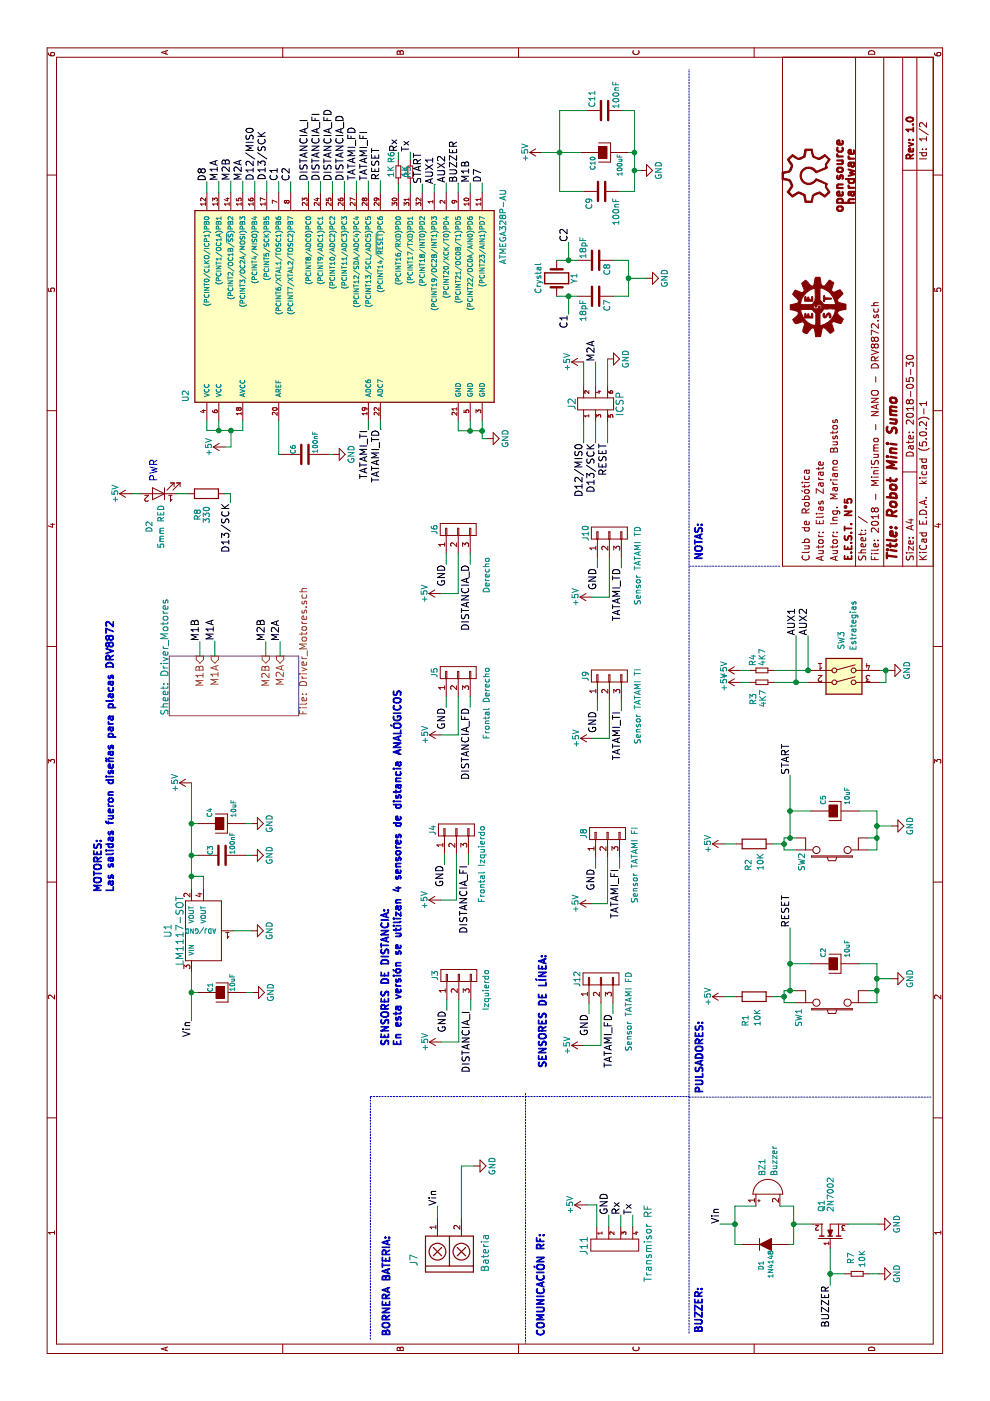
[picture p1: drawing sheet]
EESchema Schematic File Version 4
LIBS:2018 - MiniSumo - NANO - DRV8872-cache
EELAYER 30 0
EELAYER END
$Descr A4 11693 8268
encoding utf-8
Sheet 1 2
Title "Robot Mini Sumo"
Date "2018-05-30"
Rev "1.0"
Comp "E.E.S.T. N°5"
Comment1 "Autor: Ing. Mariano Bustos"
Comment2 "Autor: Elias Zarate"
Comment3 "Club de Robótica"
Comment4 ""
$EndDescr
$Comp
L 2018---MiniSumo---NANO---DRV8872-rescue:OSHWA #G2
U 1 1
P 10225 6830
F 0 "#G2" H 10195 7230 60  0001 C CNN
F 1 "OSHWA" H 10225 7133 60  0001 C CNN
F 2 "" H 10225 6830 60  0000 C CNN
F 3 "" H 10225 6830 60  0000 C CNN
	1    10225 6830
	1    0    0    -1  
$EndComp
$Comp
L 2018---MiniSumo---NANO---DRV8872-rescue:R-RESCUE-2018_-_MiniSumo_-_NANO_-_DRV8872 R3
U 1 1
P 6000 6365
F 0 "R3" H 5860 6440 50  0000 C CNN
F 1 "4K7" H 5865 6360 50  0000 C CNN
F 2 "EESTN5:RES0.3" V 5930 6365 50  0001 C CNN
F 3 "" H 6000 6365 50  0001 C CNN
	1    6000 6365
	1    0    0    -1  
$EndComp
$Comp
L 2018---MiniSumo---NANO---DRV8872-rescue:R-RESCUE-2018_-_MiniSumo_-_NANO_-_DRV8872 R4
U 1 1
P 6100 6365
F 0 "R4" H 6185 6445 50  0000 C CNN
F 1 "4K7" H 6210 6365 50  0000 C CNN
F 2 "EESTN5:RES0.3" V 6030 6365 50  0001 C CNN
F 3 "" H 6100 6365 50  0001 C CNN
	1    6100 6365
	1    0    0    -1  
$EndComp
$Comp
L 2018---MiniSumo---NANO---DRV8872-rescue:Buzzer BZ1
U 1 1
P 1725 6415
F 0 "BZ1" H 1875 6465 50  0000 L CNN
F 1 "Buzzer" H 1875 6365 50  0000 L CNN
F 2 "EESTN5:Buzzer_12mm" V 1700 6515 50  0001 C CNN
F 3 "" V 1700 6515 50  0001 C CNN
	1    1725 6415
	1    0    0    -1  
$EndComp
$Comp
L 2018---MiniSumo---NANO---DRV8872-rescue:2N7002 Q1
U 1 1
P 1375 6935
F 0 "Q1" H 1575 7010 50  0000 L CNN
F 1 "2N7002" H 1575 6935 50  0000 L CNN
F 2 "EESTN5:SOT23" H 1575 6860 50  0001 L CIN
F 3 "" H 1375 6935 50  0001 L CNN
	1    1375 6935
	1    0    0    -1  
$EndComp
$Comp
L 2018---MiniSumo---NANO---DRV8872-rescue:R-RESCUE-2018_-_MiniSumo_-_NANO_-_DRV8872 R7
U 1 1
P 1060 7160
F 0 "R7" H 1190 7215 50  0000 C CNN
F 1 "10K" H 1185 7120 50  0000 C CNN
F 2 "EESTN5:R_1206" V 990 7160 50  0001 C CNN
F 3 "" H 1060 7160 50  0001 C CNN
	1    1060 7160
	1    0    0    -1  
$EndComp
$Comp
L 2018---MiniSumo---NANO---DRV8872-rescue:DIODE D1
U 1 1
P 1305 6395
F 0 "D1" V 1340 6570 40  0000 C CNN
F 1 "1N4148" V 1260 6560 40  0000 C CNN
F 2 "EESTN5:SOD80C" H 1305 6395 60  0001 C CNN
F 3 "" H 1305 6395 60  0000 C CNN
	1    1305 6395
	0    -1   -1   0   
$EndComp
Text Label 965  6935 2    60   ~ 0
BUZZER
$Comp
L 2018---MiniSumo---NANO---DRV8872-rescue:GND #PWR1
U 1 1
P 1060 7340
F 0 "#PWR1" H 1060 7090 50  0001 C CNN
F 1 "GND" H 1060 7190 50  0000 C CNN
F 2 "" H 1060 7340 50  0001 C CNN
F 3 "" H 1060 7340 50  0001 C CNN
	1    1060 7340
	1    0    0    -1  
$EndComp
$Comp
L 2018---MiniSumo---NANO---DRV8872-rescue:GND #PWR2
U 1 1
P 1475 7340
F 0 "#PWR2" H 1475 7090 50  0001 C CNN
F 1 "GND" H 1475 7190 50  0000 C CNN
F 2 "" H 1475 7340 50  0001 C CNN
F 3 "" H 1475 7340 50  0001 C CNN
	1    1475 7340
	1    0    0    -1  
$EndComp
$Comp
L 2018---MiniSumo---NANO---DRV8872-rescue:GND #PWR4
U 1 1
P 1960 3960
F 0 "#PWR4" H 1960 3710 50  0001 C CNN
F 1 "GND" H 1960 3810 50  0000 C CNN
F 2 "" H 1960 3960 50  0001 C CNN
F 3 "" H 1960 3960 50  0001 C CNN
	1    1960 3960
	1    0    0    -1  
$EndComp
Text Label 1625 3655 0    60   ~ 0
Vin
$Comp
L 2018---MiniSumo---NANO---DRV8872-rescue:HEADER_4 J11
U 1 1
P 1350 5135
F 0 "J11" H 1405 5395 60  0000 C CNN
F 1 "Transmisor RF" H 1385 4860 60  0000 C CNN
F 2 "EESTN5:pin_strip_4" H 1350 5135 60  0001 C CNN
F 3 "" H 1350 5135 60  0000 C CNN
	1    1350 5135
	-1   0    0    -1  
$EndComp
Text Label 1550 5285 0    60   ~ 0
Tx
Text Label 1550 5185 0    60   ~ 0
Rx
Text Label 1550 5085 0    60   ~ 0
GND
Text Notes 7015 5880 0    60   ~ 12
NOTAS:
Text Notes 560  5880 0    60   ~ 12
BUZZER:
Text Label 6345 1795 0    60   ~ 0
M1A
Text Notes 3735 4576 2    60   ~ 12
SENSORES DE LÍNEA:
Text Notes 1405 4560 2    60   ~ 12
COMUNICACIÓN RF:\n
Text Notes 2956 3363 0    60   ~ 12
SENSORES DE DISTANCIA:\nEn esta versión se utilizan 4 sensores de distancia ANALÓGICOS\n
Text Notes 1385 3270 2    60   ~ 12
BORNERA BATERIA:
Text Notes 4242 962  0    60   ~ 12
MOTORES:\nLas salidas fueron diseñas para placas DRV8872
$Comp
L 2018---MiniSumo---NANO---DRV8872-rescue:SW_DIP_x02 SW3
U 1 1
P 6000 7050
F 0 "SW3" V 5975 7400 50  0000 C CNN
F 1 "Estrategias" V 6075 7525 50  0000 C CNN
F 2 "EESTN5:Dip_SW_2-300" H 6000 7050 50  0001 C CNN
F 3 "" H 6000 7050 50  0001 C CNN
	1    6000 7050
	0    1    1    0   
$EndComp
Text Label 6390 6750 0    60   ~ 0
AUX2
Text Label 6390 6650 0    60   ~ 0
AUX1
$Comp
L 2018---MiniSumo---NANO---DRV8872-rescue:TB_1X2 J7
U 1 1
P 1175 3755
F 0 "J7" H 1175 4055 60  0000 C CNN
F 1 "Bateria" H 1235 3460 60  0000 C CNN
F 2 "EESTN5:BORNERA2_AZUL" H 1125 3805 60  0001 C CNN
F 3 "" H 1125 3805 60  0000 C CNN
	1    1175 3755
	1    0    0    -1  
$EndComp
$Comp
L 2018---MiniSumo---NANO---DRV8872-rescue:+5V #PWR22
U 1 1
P 6100 6185
F 0 "#PWR22" H 6100 6035 50  0001 C CNN
F 1 "+5V" H 6100 6325 50  0000 C CNN
F 2 "" H 6100 6185 50  0001 C CNN
F 3 "" H 6100 6185 50  0001 C CNN
	1    6100 6185
	1    0    0    -1  
$EndComp
$Comp
L 2018---MiniSumo---NANO---DRV8872-rescue:+5V #PWR21
U 1 1
P 6000 6185
F 0 "#PWR21" H 6000 6035 50  0001 C CNN
F 1 "+5V" H 6000 6325 50  0000 C CNN
F 2 "" H 6000 6185 50  0001 C CNN
F 3 "" H 6000 6185 50  0001 C CNN
	1    6000 6185
	1    0    0    -1  
$EndComp
$Comp
L 2018---MiniSumo---NANO---DRV8872-rescue:+5V #PWR17
U 1 1
P 5160 1600
F 0 "#PWR17" H 5160 1450 50  0001 C CNN
F 1 "+5V" H 5160 1740 50  0000 C CNN
F 2 "" H 5160 1600 50  0001 C CNN
F 3 "" H 5160 1600 50  0001 C CNN
	1    5160 1600
	1    0    0    -1  
$EndComp
$Comp
L 2018---MiniSumo---NANO---DRV8872-rescue:CONN_01X03 J4
U 1 1
P 4766 3813
F 0 "J4" H 4766 4013 50  0000 C CNN
F 1 "Frontal Izquierdo" H 4481 3603 50  0000 C CNN
F 2 "EESTN5:Pin_Strip_3" H 4766 3813 50  0001 C CNN
F 3 "" H 4766 3813 50  0001 C CNN
	1    4766 3813
	1    0    0    -1  
$EndComp
Text Label 4476 3913 2    60   ~ 0
DISTANCIA_FI
$Comp
L 2018---MiniSumo---NANO---DRV8872-rescue:CONN_01X03 J3
U 1 1
P 3551 3833
F 0 "J3" H 3551 4033 50  0000 C CNN
F 1 "Izquierdo" H 3431 3608 50  0000 C CNN
F 2 "EESTN5:Pin_Strip_3" H 3551 3833 50  0001 C CNN
F 3 "" H 3551 3833 50  0001 C CNN
	1    3551 3833
	1    0    0    -1  
$EndComp
Text Label 3261 3933 2    60   ~ 0
DISTANCIA_I
Text Label 3261 3733 2    60   ~ 0
GND
Text Label 4476 3713 2    60   ~ 0
GND
Text Label 6986 3728 2    60   ~ 0
GND
Text Label 5791 3728 2    60   ~ 0
GND
Text Label 6986 3928 2    60   ~ 0
DISTANCIA_D
$Comp
L 2018---MiniSumo---NANO---DRV8872-rescue:CONN_01X03 J6
U 1 1
P 7276 3828
F 0 "J6" H 7276 4028 50  0000 C CNN
F 1 "Derecho" H 6896 3593 50  0000 C CNN
F 2 "EESTN5:Pin_Strip_3" H 7276 3828 50  0001 C CNN
F 3 "" H 7276 3828 50  0001 C CNN
	1    7276 3828
	1    0    0    -1  
$EndComp
Text Label 5791 3928 2    60   ~ 0
DISTANCIA_FD
$Comp
L 2018---MiniSumo---NANO---DRV8872-rescue:CONN_01X03 J5
U 1 1
P 6081 3828
F 0 "J5" H 6081 4028 50  0000 C CNN
F 1 "Frontal Derecho" H 5826 3593 50  0000 C CNN
F 2 "EESTN5:Pin_Strip_3" H 6081 3828 50  0001 C CNN
F 3 "" H 6081 3828 50  0001 C CNN
	1    6081 3828
	1    0    0    -1  
$EndComp
Text Label 6340 1670 0    60   ~ 0
M1B
Text Label 6340 2220 0    60   ~ 0
M2B
Text Label 6340 2340 0    60   ~ 0
M2A
Text Label 4447 4975 2    60   ~ 0
GND
Text Label 3232 4920 2    60   ~ 0
GND
Text Label 3232 5120 2    60   ~ 0
TATAMI_FD
$Comp
L 2018---MiniSumo---NANO---DRV8872-rescue:CONN_01X03 J12
U 1 1
P 3522 5020
F 0 "J12" H 3522 5220 50  0000 C CNN
F 1 "Sensor TATAMI FD" H 3250 4790 50  0000 C CNN
F 2 "EESTN5:Pin_Strip_3" H 3522 5020 50  0001 C CNN
F 3 "" H 3522 5020 50  0001 C CNN
	1    3522 5020
	1    0    0    -1  
$EndComp
Text Label 4447 5175 2    60   ~ 0
TATAMI_FI
$Comp
L 2018---MiniSumo---NANO---DRV8872-rescue:CONN_01X03 J8
U 1 1
P 4737 5075
F 0 "J8" H 4737 5275 50  0000 C CNN
F 1 "Sensor TATAMI FI" H 4475 4850 50  0000 C CNN
F 2 "EESTN5:Pin_Strip_3" H 4737 5075 50  0001 C CNN
F 3 "" H 4737 5075 50  0001 C CNN
	1    4737 5075
	1    0    0    -1  
$EndComp
Text Notes 2560 5885 0    60   ~ 12
PULSADORES:
$Comp
L 2018---MiniSumo---NANO---DRV8872-rescue:CONN_01X03 J9
U 1 1
P 6052 5090
F 0 "J9" H 6052 5290 50  0000 C CNN
F 1 "Sensor TATAMI TI" H 5800 4855 50  0000 C CNN
F 2 "EESTN5:Pin_Strip_3" H 6052 5090 50  0001 C CNN
F 3 "" H 6052 5090 50  0001 C CNN
	1    6052 5090
	1    0    0    -1  
$EndComp
Text Label 5762 5190 2    60   ~ 0
TATAMI_TI
$Comp
L 2018---MiniSumo---NANO---DRV8872-rescue:CONN_01X03 J10
U 1 1
P 7247 5090
F 0 "J10" H 7247 5290 50  0000 C CNN
F 1 "Sensor TATAMI TD" H 6975 4855 50  0000 C CNN
F 2 "EESTN5:Pin_Strip_3" H 7247 5090 50  0001 C CNN
F 3 "" H 7247 5090 50  0001 C CNN
	1    7247 5090
	1    0    0    -1  
$EndComp
Text Label 6957 5190 2    60   ~ 0
TATAMI_TD
Text Label 5762 4990 2    60   ~ 0
GND
Text Label 6957 4990 2    60   ~ 0
GND
$Comp
L 2018---MiniSumo---NANO---DRV8872-rescue:LM1117-SOT U1
U 1 1
P 3925 1600
F 0 "U1" H 3925 1800 60  0000 C CNN
F 1 "LM1117-SOT" H 3925 1700 60  0000 C CNN
F 2 "EESTN5:SOT223" H 3925 1600 60  0001 C CNN
F 3 "" H 3925 1600 60  0000 C CNN
	1    3925 1600
	1    0    0    -1  
$EndComp
$Comp
L 2018---MiniSumo---NANO---DRV8872-rescue:CAPAPOL C1
U 1 1
P 3410 1855
F 0 "C1" H 3410 1955 40  0000 L CNN
F 1 "10uF" H 3416 1770 40  0000 L CNN
F 2 "EESTN5:CAP_ELEC_5x11mm" H 3448 1705 30  0001 C CNN
F 3 "" H 3410 1855 60  0000 C CNN
F 4 "Esqueleto EDU-CIAA" H 3410 1855 60  0001 C CNN "Title"
	1    3410 1855
	1    0    0    -1  
$EndComp
$Comp
L 2018---MiniSumo---NANO---DRV8872-rescue:C-RESCUE-2018_-_MiniSumo_-_NANO_-_DRV8872 C3
U 1 1
P 4555 1855
F 0 "C3" H 4555 1955 40  0000 L CNN
F 1 "100nF" H 4561 1770 40  0000 L CNN
F 2 "EESTN5:C_1206" H 4593 1705 30  0001 C CNN
F 3 "" H 4555 1855 60  0000 C CNN
	1    4555 1855
	1    0    0    -1  
$EndComp
$Comp
L 2018---MiniSumo---NANO---DRV8872-rescue:CAPAPOL C4
U 1 1
P 4820 1850
F 0 "C4" H 4870 1950 40  0000 L CNN
F 1 "10uF" H 4870 1750 40  0000 L CNN
F 2 "EESTN5:CAP_ELEC_5x11mm" H 4920 1700 30  0001 C CNN
F 3 "" H 4820 1850 300 0000 C CNN
	1    4820 1850
	1    0    0    -1  
$EndComp
$Comp
L 2018---MiniSumo---NANO---DRV8872-rescue:GND #PWR8
U 1 1
P 3410 2110
F 0 "#PWR8" H 3410 1860 50  0001 C CNN
F 1 "GND" H 3410 1960 50  0000 C CNN
F 2 "" H 3410 2110 50  0001 C CNN
F 3 "" H 3410 2110 50  0001 C CNN
	1    3410 2110
	1    0    0    -1  
$EndComp
Text Label 3175 1600 2    60   ~ 0
Vin
$Comp
L 2018---MiniSumo---NANO---DRV8872-rescue:GND #PWR10
U 1 1
P 3925 2100
F 0 "#PWR10" H 3925 1850 50  0001 C CNN
F 1 "GND" H 3925 1950 50  0000 C CNN
F 2 "" H 3925 2100 50  0001 C CNN
F 3 "" H 3925 2100 50  0001 C CNN
	1    3925 2100
	1    0    0    -1  
$EndComp
$Comp
L 2018---MiniSumo---NANO---DRV8872-rescue:GND #PWR14
U 1 1
P 4555 2100
F 0 "#PWR14" H 4555 1850 50  0001 C CNN
F 1 "GND" H 4555 1950 50  0000 C CNN
F 2 "" H 4555 2100 50  0001 C CNN
F 3 "" H 4555 2100 50  0001 C CNN
	1    4555 2100
	1    0    0    -1  
$EndComp
$Comp
L 2018---MiniSumo---NANO---DRV8872-rescue:GND #PWR16
U 1 1
P 4820 2100
F 0 "#PWR16" H 4820 1850 50  0001 C CNN
F 1 "GND" H 4820 1950 50  0000 C CNN
F 2 "" H 4820 2100 50  0001 C CNN
F 3 "" H 4820 2100 50  0001 C CNN
	1    4820 2100
	1    0    0    -1  
$EndComp
$Sheet
S 5720 1415 500  1080
U 5B0F2C2D
F0 "Driver_Motores" 60
F1 "Driver_Motores.sch" 60
F2 "M1B" I R 6220 1670 60 
F3 "M1A" I R 6220 1795 60 
F4 "M2B" I R 6220 2220 60 
F5 "M2A" I R 6220 2340 60 
$EndSheet
$Comp
L 2018---MiniSumo---NANO---DRV8872-rescue:+5V #PWR6
U 1 1
P 2996 3688
F 0 "#PWR6" H 2996 3538 50  0001 C CNN
F 1 "+5V" H 2996 3828 50  0000 C CNN
F 2 "" H 2996 3688 50  0001 C CNN
F 3 "" H 2996 3688 50  0001 C CNN
	1    2996 3688
	1    0    0    -1  
$EndComp
$Comp
L 2018---MiniSumo---NANO---DRV8872-rescue:+5V #PWR12
U 1 1
P 4181 3683
F 0 "#PWR12" H 4181 3533 50  0001 C CNN
F 1 "+5V" H 4181 3823 50  0000 C CNN
F 2 "" H 4181 3683 50  0001 C CNN
F 3 "" H 4181 3683 50  0001 C CNN
	1    4181 3683
	1    0    0    -1  
$EndComp
$Comp
L 2018---MiniSumo---NANO---DRV8872-rescue:+5V #PWR20
U 1 1
P 5561 3688
F 0 "#PWR20" H 5561 3538 50  0001 C CNN
F 1 "+5V" H 5561 3828 50  0000 C CNN
F 2 "" H 5561 3688 50  0001 C CNN
F 3 "" H 5561 3688 50  0001 C CNN
	1    5561 3688
	1    0    0    -1  
$EndComp
$Comp
L 2018---MiniSumo---NANO---DRV8872-rescue:+5V #PWR24
U 1 1
P 6741 3683
F 0 "#PWR24" H 6741 3533 50  0001 C CNN
F 1 "+5V" H 6741 3823 50  0000 C CNN
F 2 "" H 6741 3683 50  0001 C CNN
F 3 "" H 6741 3683 50  0001 C CNN
	1    6741 3683
	1    0    0    -1  
$EndComp
$Comp
L 2018---MiniSumo---NANO---DRV8872-rescue:+5V #PWR23
U 1 1
P 6712 4945
F 0 "#PWR23" H 6712 4795 50  0001 C CNN
F 1 "+5V" H 6712 5085 50  0000 C CNN
F 2 "" H 6712 4945 50  0001 C CNN
F 3 "" H 6712 4945 50  0001 C CNN
	1    6712 4945
	1    0    0    -1  
$EndComp
$Comp
L 2018---MiniSumo---NANO---DRV8872-rescue:+5V #PWR19
U 1 1
P 5532 4950
F 0 "#PWR19" H 5532 4800 50  0001 C CNN
F 1 "+5V" H 5532 5090 50  0000 C CNN
F 2 "" H 5532 4950 50  0001 C CNN
F 3 "" H 5532 4950 50  0001 C CNN
	1    5532 4950
	1    0    0    -1  
$EndComp
$Comp
L 2018---MiniSumo---NANO---DRV8872-rescue:+5V #PWR11
U 1 1
P 4152 4945
F 0 "#PWR11" H 4152 4795 50  0001 C CNN
F 1 "+5V" H 4152 5085 50  0000 C CNN
F 2 "" H 4152 4945 50  0001 C CNN
F 3 "" H 4152 4945 50  0001 C CNN
	1    4152 4945
	1    0    0    -1  
$EndComp
$Comp
L 2018---MiniSumo---NANO---DRV8872-rescue:+5V #PWR5
U 1 1
P 2967 4875
F 0 "#PWR5" H 2967 4725 50  0001 C CNN
F 1 "+5V" H 2967 5015 50  0000 C CNN
F 2 "" H 2967 4875 50  0001 C CNN
F 3 "" H 2967 4875 50  0001 C CNN
	1    2967 4875
	1    0    0    -1  
$EndComp
$Comp
L 2018---MiniSumo---NANO---DRV8872-rescue:+5V #PWR3
U 1 1
P 1635 4900
F 0 "#PWR3" H 1635 4750 50  0001 C CNN
F 1 "+5V" H 1635 5040 50  0000 C CNN
F 2 "" H 1635 4900 50  0001 C CNN
F 3 "" H 1635 4900 50  0001 C CNN
	1    1635 4900
	1    0    0    -1  
$EndComp
Text Label 1475 6015 0    60   ~ 0
Vin
$Comp
L 2018---MiniSumo---NANO---DRV8872-rescue:C-RESCUE-2018_-_MiniSumo_-_NANO_-_DRV8872 C6
U 1 1
P 7904 2547
F 0 "C6" H 7904 2647 40  0000 L CNN
F 1 "100nF" H 7910 2462 40  0000 L CNN
F 2 "EESTN5:C_1206" H 7942 2397 30  0001 C CNN
F 3 "" H 7904 2547 60  0000 C CNN
	1    7904 2547
	1    0    0    -1  
$EndComp
$Comp
L 2018---MiniSumo---NANO---DRV8872-rescue:+5V #PWR26
U 1 1
P 7965 1882
F 0 "#PWR26" H 7965 1732 50  0001 C CNN
F 1 "+5V" H 7965 2022 50  0000 C CNN
F 2 "" H 7965 1882 50  0001 C CNN
F 3 "" H 7965 1882 50  0001 C CNN
	1    7965 1882
	1    0    0    -1  
$EndComp
$Comp
L 2018---MiniSumo---NANO---DRV8872-rescue:GND #PWR25
U 1 1
P 7904 2784
F 0 "#PWR25" H 7904 2534 50  0001 C CNN
F 1 "GND" H 7904 2634 50  0000 C CNN
F 2 "" H 7904 2784 50  0001 C CNN
F 3 "" H 7904 2784 50  0001 C CNN
	1    7904 2784
	1    0    0    -1  
$EndComp
$Comp
L 2018---MiniSumo---NANO---DRV8872-rescue:GND #PWR27
U 1 1
P 8036 4070
F 0 "#PWR27" H 8036 3820 50  0001 C CNN
F 1 "GND" H 8036 3920 50  0000 C CNN
F 2 "" H 8036 4070 50  0001 C CNN
F 3 "" H 8036 4070 50  0001 C CNN
	1    8036 4070
	1    0    0    -1  
$EndComp
Text Label 10171 4028 0    60   ~ 0
D7
Text Label 10169 3827 0    60   ~ 0
BUZZER
Text Label 10184 2578 0    60   ~ 0
DISTANCIA_I
Text Label 10184 2678 0    60   ~ 0
DISTANCIA_FI
Text Label 10183 2778 0    60   ~ 0
DISTANCIA_FD
Text Label 10184 2878 0    60   ~ 0
DISTANCIA_D
Text Label 10188 2978 0    60   ~ 0
TATAMI_FD
Text Label 10187 3078 0    60   ~ 0
TATAMI_FI
Text Label 3950 6600 0    60   ~ 0
RESET
Text Label 10190 3178 0    60   ~ 0
RESET
$Comp
L 2018---MiniSumo---NANO---DRV8872-rescue:R-RESCUE-2018_-_MiniSumo_-_NANO_-_DRV8872 R6
U 1 1
P 10264 3328
F 0 "R6" V 10204 3450 50  0000 C CNN
F 1 "1K" V 10200 3330 50  0000 C CNN
F 2 "EESTN5:R_1206" V 10194 3328 50  0001 C CNN
F 3 "" H 10264 3328 50  0001 C CNN
	1    10264 3328
	0    1    1    0   
$EndComp
$Comp
L 2018---MiniSumo---NANO---DRV8872-rescue:R-RESCUE-2018_-_MiniSumo_-_NANO_-_DRV8872 R5
U 1 1
P 10261 3428
F 0 "R5" V 10237 3429 50  0000 C CNN
F 1 "1K" V 10214 3436 50  0000 C CNN
F 2 "EESTN5:R_1206" V 10191 3428 50  0001 C CNN
F 3 "" H 10261 3428 50  0001 C CNN
	1    10261 3428
	0    1    1    0   
$EndComp
Text Label 10161 3528 0    60   ~ 0
START
Text Label 10427 3328 0    60   ~ 0
Rx
Text Label 10429 3428 0    60   ~ 0
Tx
Text Label 10185 1828 0    60   ~ 0
M1A
Text Label 10170 3928 0    60   ~ 0
M1B
Text Label 10187 1928 0    60   ~ 0
M2B
Text Label 10181 1728 0    60   ~ 0
D8
Text Label 10187 2128 0    60   ~ 0
D12/MIS0
Text Label 10189 2228 0    60   ~ 0
D13/SCK
$Comp
L 2018---MiniSumo---NANO---DRV8872-rescue:ATMEGA328P-AU U2
U 1 1
P 9089 2828
F 0 "U2" H 8339 4078 50  0000 L BNN
F 1 "ATMEGA328P-AU" H 9489 1428 50  0000 L BNN
F 2 "EESTN5:TQFP-32_7x7mm_Pitch0.8mm" H 9089 2828 50  0001 C CIN
F 3 "" H 9089 2828 50  0001 C CNN
	1    9089 2828
	1    0    0    -1  
$EndComp
Text Label 10184 2328 0    60   ~ 0
C1
Text Label 10182 2428 0    60   ~ 0
C2
$Comp
L 2018---MiniSumo---NANO---DRV8872-rescue:Crystal Y1
U 1 1
P 9375 4650
F 0 "Y1" H 9375 4800 50  0000 C CNN
F 1 "Crystal" H 9375 4500 50  0000 C CNN
F 2 "EESTN5:HC49_SMD" H 9375 4650 50  0001 C CNN
F 3 "" H 9375 4650 50  0001 C CNN
	1    9375 4650
	-1   0    0    1   
$EndComp
$Comp
L 2018---MiniSumo---NANO---DRV8872-rescue:C C8
U 1 1
P 9525 4975
F 0 "C8" H 9550 5075 50  0000 L CNN
F 1 "18pF" H 9325 4875 50  0000 L CNN
F 2 "EESTN5:C_1206" H 9563 4825 50  0001 C CNN
F 3 "" H 9525 4975 50  0001 C CNN
	1    9525 4975
	-1   0    0    1   
$EndComp
$Comp
L 2018---MiniSumo---NANO---DRV8872-rescue:C C7
U 1 1
P 9225 4975
F 0 "C7" H 9250 5075 50  0000 L CNN
F 1 "18pF" H 9250 4875 50  0000 L CNN
F 2 "EESTN5:C_1206" H 9263 4825 50  0001 C CNN
F 3 "" H 9225 4975 50  0001 C CNN
	1    9225 4975
	-1   0    0    1   
$EndComp
Text Label 9075 4750 2    60   ~ 0
C1
Text Label 9675 4750 0    60   ~ 0
C2
$Comp
L 2018---MiniSumo---NANO---DRV8872-rescue:GND #PWR30
U 1 1
P 9375 5400
F 0 "#PWR30" H 9375 5150 50  0001 C CNN
F 1 "GND" H 9375 5250 50  0000 C CNN
F 2 "" H 9375 5400 50  0001 C CNN
F 3 "" H 9375 5400 50  0001 C CNN
	1    9375 5400
	1    0    0    -1  
$EndComp
$Comp
L 2018---MiniSumo---NANO---DRV8872-rescue:HEADER_3x2 J2
U 1 1
P 8325 4975
F 0 "J2" H 8325 5175 60  0000 C CNN
F 1 "ICSP" H 8325 4775 60  0000 C CNN
F 2 "EESTN5:pin_strip_3x2" H 8325 4975 60  0001 C CNN
F 3 "" H 8325 4975 60  0000 C CNN
	1    8325 4975
	1    0    0    -1  
$EndComp
Text Label 10186 2028 0    60   ~ 0
M2A
Text Label 8000 4875 2    60   ~ 0
D12/MIS0
Text Label 8000 4975 2    60   ~ 0
D13/SCK
Text Label 8675 4975 0    60   ~ 0
M2A
$Comp
L 2018---MiniSumo---NANO---DRV8872-rescue:GND #PWR29
U 1 1
P 8700 5075
F 0 "#PWR29" H 8700 4825 50  0001 C CNN
F 1 "GND" H 8700 4925 50  0000 C CNN
F 2 "" H 8700 5075 50  0001 C CNN
F 3 "" H 8700 5075 50  0001 C CNN
	1    8700 5075
	1    0    0    -1  
$EndComp
$Comp
L 2018---MiniSumo---NANO---DRV8872-rescue:+5V #PWR28
U 1 1
P 8675 4875
F 0 "#PWR28" H 8675 4725 50  0001 C CNN
F 1 "+5V" H 8675 5015 50  0000 C CNN
F 2 "" H 8675 4875 50  0001 C CNN
F 3 "" H 8675 4875 50  0001 C CNN
	1    8675 4875
	1    0    0    -1  
$EndComp
Text Label 8000 5075 2    60   ~ 0
RESET
$Comp
L 2018---MiniSumo---NANO---DRV8872-rescue:C C11
U 1 1
P 10775 5050
F 0 "C11" H 10600 4950 50  0000 L CNN
F 1 "100nF" H 10525 5150 50  0000 L CNN
F 2 "EESTN5:C_1206" H 10813 4900 50  0001 C CNN
F 3 "" H 10775 5050 50  0001 C CNN
	1    10775 5050
	-1   0    0    1   
$EndComp
$Comp
L 2018---MiniSumo---NANO---DRV8872-rescue:C C9
U 1 1
P 10100 5025
F 0 "C9" H 10150 4925 50  0000 L CNN
F 1 "100nF" H 10150 5150 50  0000 L CNN
F 2 "EESTN5:C_1206" H 10138 4875 50  0001 C CNN
F 3 "" H 10100 5025 50  0001 C CNN
	1    10100 5025
	-1   0    0    1   
$EndComp
$Comp
L 2018---MiniSumo---NANO---DRV8872-rescue:CAPAPOL C10
U 1 1
P 10425 5050
F 0 "C10" H 10275 5150 40  0000 L CNN
F 1 "100uF" H 10225 4925 40  0000 L CNN
F 2 "EESTN5:CAP_ELEC_5x11mm" H 10525 4900 30  0001 C CNN
F 3 "" H 10425 5050 300 0000 C CNN
	1    10425 5050
	1    0    0    -1  
$EndComp
$Comp
L 2018---MiniSumo---NANO---DRV8872-rescue:GND #PWR31
U 1 1
P 10275 5350
F 0 "#PWR31" H 10275 5100 50  0001 C CNN
F 1 "GND" H 10275 5200 50  0000 C CNN
F 2 "" H 10275 5350 50  0001 C CNN
F 3 "" H 10275 5350 50  0001 C CNN
	1    10275 5350
	1    0    0    -1  
$EndComp
$Comp
L 2018---MiniSumo---NANO---DRV8872-rescue:+5V #PWR32
U 1 1
P 10425 4525
F 0 "#PWR32" H 10425 4375 50  0001 C CNN
F 1 "+5V" H 10425 4665 50  0000 C CNN
F 2 "" H 10425 4525 50  0001 C CNN
F 3 "" H 10425 4525 50  0001 C CNN
	1    10425 4525
	1    0    0    -1  
$EndComp
Text Label 10159 3627 0    60   ~ 0
AUX1
Text Label 10171 3728 0    60   ~ 0
AUX2
$Comp
L 2018---MiniSumo---NANO---DRV8872-rescue:SW_PUSH SW2
U 1 1
P 4600 6950
F 0 "SW2" V 4850 7050 50  0000 C CNN
F 1 "SW_PUSH" H 4600 6870 50  0001 C CNN
F 2 "EESTN5:Pulsador_TH_4" H 4600 6950 60  0001 C CNN
F 3 "" H 4600 6950 60  0000 C CNN
	1    4600 6950
	0    -1   -1   0   
$EndComp
$Comp
L 2018---MiniSumo---NANO---DRV8872-rescue:R R2
U 1 1
P 4650 6300
F 0 "R2" H 4475 6350 50  0000 C CNN
F 1 "10K" H 4500 6250 50  0000 C CNN
F 2 "EESTN5:R_1206" V 4580 6300 50  0001 C CNN
F 3 "" H 4650 6300 50  0001 C CNN
	1    4650 6300
	1    0    0    -1  
$EndComp
$Comp
L 2018---MiniSumo---NANO---DRV8872-rescue:+5V #PWR13
U 1 1
P 4650 6050
F 0 "#PWR13" H 4650 5900 50  0001 C CNN
F 1 "+5V" H 4650 6190 50  0000 C CNN
F 2 "" H 4650 6050 50  0001 C CNN
F 3 "" H 4650 6050 50  0001 C CNN
	1    4650 6050
	1    0    0    -1  
$EndComp
$Comp
L 2018---MiniSumo---NANO---DRV8872-rescue:CAPAPOL C5
U 1 1
P 4925 6975
F 0 "C5" H 4975 7075 40  0000 L CNN
F 1 "10uF" H 4975 6875 40  0000 L CNN
F 2 "EESTN5:CAP_ELEC_5x11mm" H 5025 6825 30  0001 C CNN
F 3 "" H 4925 6975 300 0000 C CNN
	1    4925 6975
	1    0    0    -1  
$EndComp
Wire Wire Line
	6000 6465 6000 6650
Wire Wire Line
	6100 6465 6100 6750
Connection ~ 6100 6750
Wire Wire Line
	6000 6185 6000 6265
Wire Wire Line
	6100 6185 6100 6265
Wire Wire Line
	1475 6630 1475 6785
Wire Wire Line
	1305 6630 1475 6630
Wire Wire Line
	1625 6630 1625 6515
Wire Wire Line
	1305 6630 1305 6595
Connection ~ 1475 6630
Wire Wire Line
	1625 6140 1625 6315
Wire Wire Line
	1305 6140 1475 6140
Wire Wire Line
	1305 6140 1305 6195
Wire Wire Line
	1475 6015 1475 6140
Connection ~ 1475 6140
Wire Wire Line
	1475 7340 1475 7085
Wire Wire Line
	1060 7340 1060 7260
Wire Wire Line
	1060 6935 1060 7060
Wire Wire Line
	965  6935 1060 6935
Connection ~ 1060 6935
Wire Wire Line
	1550 5285 1450 5285
Wire Wire Line
	1550 5185 1450 5185
Wire Wire Line
	1550 5085 1450 5085
Wire Wire Line
	1635 4985 1450 4985
Wire Wire Line
	1635 4900 1635 4985
Wire Notes Line
	565  5755 11120 5755
Wire Notes Line
	2535 5755 2535 7775
Wire Notes Line
	6970 5760 6970 6515
Wire Notes Line
	2565 4390 480  4390
Wire Notes Line
	2540 3095 2540 5755
Wire Notes Line
	2535 3095 510  3095
Wire Wire Line
	1960 3960 1960 3855
Wire Wire Line
	1960 3855 1525 3855
Wire Wire Line
	1625 3655 1525 3655
Wire Wire Line
	4275 1600 4380 1600
Wire Wire Line
	4476 3713 4566 3713
Wire Wire Line
	4181 3813 4566 3813
Wire Wire Line
	4476 3913 4566 3913
Wire Wire Line
	3261 3733 3351 3733
Wire Wire Line
	2996 3833 3351 3833
Wire Wire Line
	3261 3933 3351 3933
Wire Wire Line
	4181 3813 4181 3683
Wire Wire Line
	2996 3833 2996 3688
Wire Wire Line
	5561 3828 5561 3688
Wire Wire Line
	6741 3828 6741 3683
Wire Wire Line
	6986 3928 7076 3928
Wire Wire Line
	6741 3828 7076 3828
Wire Wire Line
	6986 3728 7076 3728
Wire Wire Line
	5791 3928 5881 3928
Wire Wire Line
	5561 3828 5881 3828
Wire Wire Line
	5791 3728 5881 3728
Wire Wire Line
	2967 5020 2967 4875
Wire Wire Line
	4152 5075 4152 4945
Wire Wire Line
	3232 5120 3322 5120
Wire Wire Line
	2967 5020 3322 5020
Wire Wire Line
	3232 4920 3322 4920
Wire Wire Line
	4447 5175 4537 5175
Wire Wire Line
	4152 5075 4537 5075
Wire Wire Line
	4447 4975 4537 4975
Wire Wire Line
	6220 1795 6345 1795
Wire Wire Line
	6340 1670 6220 1670
Wire Wire Line
	6340 2220 6220 2220
Wire Wire Line
	6340 2340 6220 2340
Wire Wire Line
	5762 4990 5852 4990
Wire Wire Line
	5532 5090 5852 5090
Wire Wire Line
	5762 5190 5852 5190
Wire Wire Line
	6957 4990 7047 4990
Wire Wire Line
	6712 5090 7047 5090
Wire Wire Line
	6957 5190 7047 5190
Wire Wire Line
	6712 5090 6712 4945
Wire Wire Line
	5532 5090 5532 4950
Wire Wire Line
	3175 1600 3410 1600
Wire Wire Line
	3410 2055 3410 2110
Wire Wire Line
	3925 1950 3925 2100
Wire Wire Line
	4555 2055 4555 2100
Wire Wire Line
	4820 2050 4820 2100
Wire Wire Line
	4820 1650 4820 1600
Connection ~ 4820 1600
Wire Wire Line
	4555 1655 4555 1600
Connection ~ 4555 1600
Wire Wire Line
	4275 1700 4380 1700
Wire Wire Line
	4380 1700 4380 1600
Connection ~ 4380 1600
Wire Wire Line
	3410 1655 3410 1600
Connection ~ 3410 1600
Wire Wire Line
	8103 2028 8189 2028
Wire Wire Line
	8103 1728 8103 1828
Wire Wire Line
	8103 1728 8189 1728
Wire Wire Line
	8189 1828 8103 1828
Connection ~ 8103 1828
Wire Wire Line
	8103 1930 7965 1930
Wire Wire Line
	7965 1930 7965 1882
Connection ~ 8103 1930
Wire Wire Line
	7904 2347 7904 2328
Wire Wire Line
	7904 2328 8189 2328
Wire Wire Line
	7904 2747 7904 2784
Wire Wire Line
	8189 3078 8111 3078
Wire Wire Line
	8189 3178 8113 3178
Wire Wire Line
	8113 3178 8113 3177
Wire Wire Line
	8036 4028 8100 4028
Wire Wire Line
	8036 4028 8036 4070
Wire Wire Line
	8100 3828 8100 3928
Wire Wire Line
	8100 3828 8189 3828
Connection ~ 8100 4028
Wire Wire Line
	8189 3928 8100 3928
Connection ~ 8100 3928
Wire Wire Line
	10089 4028 10171 4028
Wire Wire Line
	10089 3928 10170 3928
Wire Wire Line
	10089 3828 10169 3828
Wire Wire Line
	10169 3828 10169 3827
Wire Wire Line
	10089 3728 10171 3728
Wire Wire Line
	10089 3628 10159 3628
Wire Wire Line
	10159 3628 10159 3627
Wire Wire Line
	10089 3528 10161 3528
Wire Wire Line
	10089 3428 10161 3428
Wire Wire Line
	10089 3328 10164 3328
Wire Wire Line
	10089 1728 10181 1728
Wire Wire Line
	10089 1828 10185 1828
Wire Wire Line
	10089 1928 10187 1928
Wire Wire Line
	10089 2028 10186 2028
Wire Wire Line
	10089 2128 10187 2128
Wire Wire Line
	10089 2228 10189 2228
Wire Wire Line
	10089 2778 10183 2778
Wire Wire Line
	10089 2578 10184 2578
Wire Wire Line
	10089 2678 10184 2678
Wire Wire Line
	10089 2878 10184 2878
Wire Wire Line
	10089 2978 10188 2978
Wire Wire Line
	10089 3078 10187 3078
Wire Wire Line
	10089 3178 10190 3178
Wire Wire Line
	10364 3328 10427 3328
Wire Wire Line
	10361 3428 10429 3428
Wire Wire Line
	10089 2328 10184 2328
Wire Wire Line
	10089 2428 10182 2428
Wire Wire Line
	9525 4650 9525 4750
Wire Wire Line
	9225 4650 9225 4750
Wire Wire Line
	9225 4750 9075 4750
Connection ~ 9225 4750
Wire Wire Line
	9525 4750 9675 4750
Connection ~ 9525 4750
Wire Wire Line
	9525 5250 9525 5125
Wire Wire Line
	9225 5250 9375 5250
Wire Wire Line
	9225 5250 9225 5125
Wire Wire Line
	9375 5250 9375 5400
Connection ~ 9375 5250
Wire Wire Line
	8175 4875 8000 4875
Wire Wire Line
	8175 4975 8000 4975
Wire Wire Line
	8175 5075 8000 5075
Wire Wire Line
	8475 5075 8700 5075
Wire Wire Line
	8475 4975 8675 4975
Wire Wire Line
	8475 4875 8675 4875
Wire Wire Line
	10100 4875 10100 4675
Wire Wire Line
	10100 4675 10425 4675
Wire Wire Line
	10775 4675 10775 4900
Wire Wire Line
	10425 4675 10425 4850
Connection ~ 10425 4675
Wire Wire Line
	10775 5300 10775 5200
Wire Wire Line
	10100 5300 10275 5300
Wire Wire Line
	10100 5300 10100 5175
Wire Wire Line
	10425 5250 10425 5300
Connection ~ 10425 5300
Wire Wire Line
	10275 5300 10275 5350
Connection ~ 10275 5300
Wire Wire Line
	4600 7250 4600 7325
Wire Wire Line
	4700 7325 4600 7325
Wire Wire Line
	4700 7250 4700 7325
Wire Wire Line
	4700 6550 4700 6600
Wire Wire Line
	4600 6550 4650 6550
Wire Wire Line
	4650 6550 4650 6450
Connection ~ 4650 6550
Wire Wire Line
	4650 6150 4650 6050
Wire Wire Line
	4700 6600 4925 6600
Connection ~ 4700 6600
Wire Wire Line
	4925 6775 4925 6600
Connection ~ 4925 6600
Wire Wire Line
	4700 7325 4800 7325
Wire Wire Line
	4925 7325 4925 7175
Connection ~ 4700 7325
Wire Wire Line
	4800 7325 4800 7450
Connection ~ 4800 7325
$Comp
L 2018---MiniSumo---NANO---DRV8872-rescue:SW_PUSH SW1
U 1 1
P 3325 6950
F 0 "SW1" V 3600 7075 50  0000 C CNN
F 1 "SW_PUSH" H 3325 6870 50  0001 C CNN
F 2 "EESTN5:Pulsador_TH_4" H 3325 6950 60  0001 C CNN
F 3 "" H 3325 6950 60  0000 C CNN
	1    3325 6950
	0    -1   -1   0   
$EndComp
$Comp
L 2018---MiniSumo---NANO---DRV8872-rescue:R R1
U 1 1
P 3375 6300
F 0 "R1" H 3175 6375 50  0000 C CNN
F 1 "10K" H 3200 6275 50  0000 C CNN
F 2 "EESTN5:R_1206" V 3305 6300 50  0001 C CNN
F 3 "" H 3375 6300 50  0001 C CNN
	1    3375 6300
	1    0    0    -1  
$EndComp
$Comp
L 2018---MiniSumo---NANO---DRV8872-rescue:+5V #PWR7
U 1 1
P 3375 6050
F 0 "#PWR7" H 3375 5900 50  0001 C CNN
F 1 "+5V" H 3375 6190 50  0000 C CNN
F 2 "" H 3375 6050 50  0001 C CNN
F 3 "" H 3375 6050 50  0001 C CNN
	1    3375 6050
	1    0    0    -1  
$EndComp
$Comp
L 2018---MiniSumo---NANO---DRV8872-rescue:CAPAPOL C2
U 1 1
P 3650 6975
F 0 "C2" H 3700 7075 40  0000 L CNN
F 1 "10uF" H 3700 6875 40  0000 L CNN
F 2 "EESTN5:CAP_ELEC_5x11mm" H 3750 6825 30  0001 C CNN
F 3 "" H 3650 6975 300 0000 C CNN
	1    3650 6975
	1    0    0    -1  
$EndComp
Wire Wire Line
	3325 7250 3325 7325
Wire Wire Line
	3425 7325 3325 7325
Wire Wire Line
	3425 7250 3425 7325
Wire Wire Line
	3425 6550 3425 6600
Wire Wire Line
	3325 6550 3375 6550
Wire Wire Line
	3375 6550 3375 6450
Connection ~ 3375 6550
Wire Wire Line
	3375 6150 3375 6050
Wire Wire Line
	3425 6600 3650 6600
Connection ~ 3425 6600
Wire Wire Line
	3650 6775 3650 6600
Connection ~ 3650 6600
Wire Wire Line
	3425 7325 3525 7325
Wire Wire Line
	3650 7325 3650 7175
Connection ~ 3425 7325
Wire Wire Line
	3525 7325 3525 7450
Connection ~ 3525 7325
Text Label 5225 6600 0    60   ~ 0
START
$Comp
L 2018---MiniSumo---NANO---DRV8872-rescue:GND #PWR15
U 1 1
P 4800 7450
F 0 "#PWR15" H 4800 7200 50  0001 C CNN
F 1 "GND" H 4800 7300 50  0000 C CNN
F 2 "" H 4800 7450 50  0001 C CNN
F 3 "" H 4800 7450 50  0001 C CNN
	1    4800 7450
	1    0    0    -1  
$EndComp
$Comp
L 2018---MiniSumo---NANO---DRV8872-rescue:GND #PWR9
U 1 1
P 3525 7450
F 0 "#PWR9" H 3525 7200 50  0001 C CNN
F 1 "GND" H 3525 7300 50  0000 C CNN
F 2 "" H 3525 7450 50  0001 C CNN
F 3 "" H 3525 7450 50  0001 C CNN
	1    3525 7450
	1    0    0    -1  
$EndComp
Text Label 8111 3078 2    60   ~ 0
TATAMI_TI
Text Label 8113 3177 2    60   ~ 0
TATAMI_TD
$Comp
L 2018---MiniSumo---NANO---DRV8872-rescue:LED D2
U 1 1
P 7575 1325
F 0 "D2" V 7650 1600 50  0000 C CNN
F 1 "5mm RED" V 7550 1600 50  0000 C CNN
F 2 "EESTN5:LED_1206" H 7575 1325 50  0001 C CNN
F 3 "" H 7575 1325 50  0001 C CNN
	1    7575 1325
	0    -1   -1   0   
$EndComp
$Comp
L 2018---MiniSumo---NANO---DRV8872-rescue:R R8
U 1 1
P 7575 1725
F 0 "R8" H 7400 1800 50  0000 C CNN
F 1 "330" H 7400 1725 50  0000 C CNN
F 2 "EESTN5:R_1206" V 7505 1725 50  0001 C CNN
F 3 "" H 7575 1725 50  0001 C CNN
	1    7575 1725
	1    0    0    -1  
$EndComp
Wire Wire Line
	7575 1925 7500 1925
Wire Wire Line
	7575 1175 7575 1100
Text Label 7500 1925 2    60   ~ 0
D13/SCK
$Comp
L 2018---MiniSumo---NANO---DRV8872-rescue:+5V #PWR33
U 1 1
P 7575 1100
F 0 "#PWR33" H 7575 950 50  0001 C CNN
F 1 "+5V" H 7575 1240 50  0000 C CNN
F 2 "" H 7575 1100 50  0001 C CNN
F 3 "" H 7575 1100 50  0001 C CNN
	1    7575 1100
	1    0    0    -1  
$EndComp
Wire Wire Line
	6000 6650 6390 6650
Wire Wire Line
	6100 6750 6390 6750
Wire Wire Line
	1475 6630 1625 6630
Wire Wire Line
	1475 6140 1625 6140
Wire Wire Line
	1060 6935 1275 6935
Wire Wire Line
	4820 1600 5160 1600
Wire Wire Line
	4555 1600 4820 1600
Wire Wire Line
	4380 1600 4555 1600
Wire Wire Line
	3410 1600 3575 1600
Wire Wire Line
	8103 1828 8103 1930
Wire Wire Line
	8103 1930 8103 2028
Wire Wire Line
	8100 4028 8189 4028
Wire Wire Line
	8100 3928 8100 4028
Wire Wire Line
	9225 4750 9225 4825
Wire Wire Line
	9525 4750 9525 4825
Wire Wire Line
	9375 5250 9525 5250
Wire Wire Line
	10425 5300 10775 5300
Wire Wire Line
	10275 5300 10425 5300
Wire Wire Line
	4650 6550 4700 6550
Wire Wire Line
	4700 6600 4700 6650
Wire Wire Line
	4925 6600 5225 6600
Wire Wire Line
	4800 7325 4925 7325
Wire Wire Line
	3375 6550 3425 6550
Wire Wire Line
	3425 6600 3425 6650
Wire Wire Line
	3650 6600 3950 6600
Wire Wire Line
	3525 7325 3650 7325
Wire Wire Line
	7575 1575 7575 1475
Wire Wire Line
	7575 1875 7575 1925
Wire Wire Line
	10425 4675 10775 4675
Wire Wire Line
	10425 4525 10425 4675
Text Notes 7675 1325 0    60   ~ 0
PWR
Wire Wire Line
	6000 6750 6000 6650
Connection ~ 6000 6650
$Comp
L 2018---MiniSumo---NANO---DRV8872-rescue:GND #PWR18
U 1 1
P 6100 7425
F 0 "#PWR18" H 6100 7175 50  0001 C CNN
F 1 "GND" H 6100 7275 50  0000 C CNN
F 2 "" H 6100 7425 50  0001 C CNN
F 3 "" H 6100 7425 50  0001 C CNN
	1    6100 7425
	1    0    0    -1  
$EndComp
Wire Wire Line
	6100 7350 6100 7400
Wire Wire Line
	6100 7400 6000 7400
Wire Wire Line
	6000 7400 6000 7350
Connection ~ 6100 7400
Wire Wire Line
	6100 7400 6100 7425
Wire Wire Line
	4600 6550 4600 6650
Wire Wire Line
	3325 6550 3325 6650
$EndSCHEMATC
